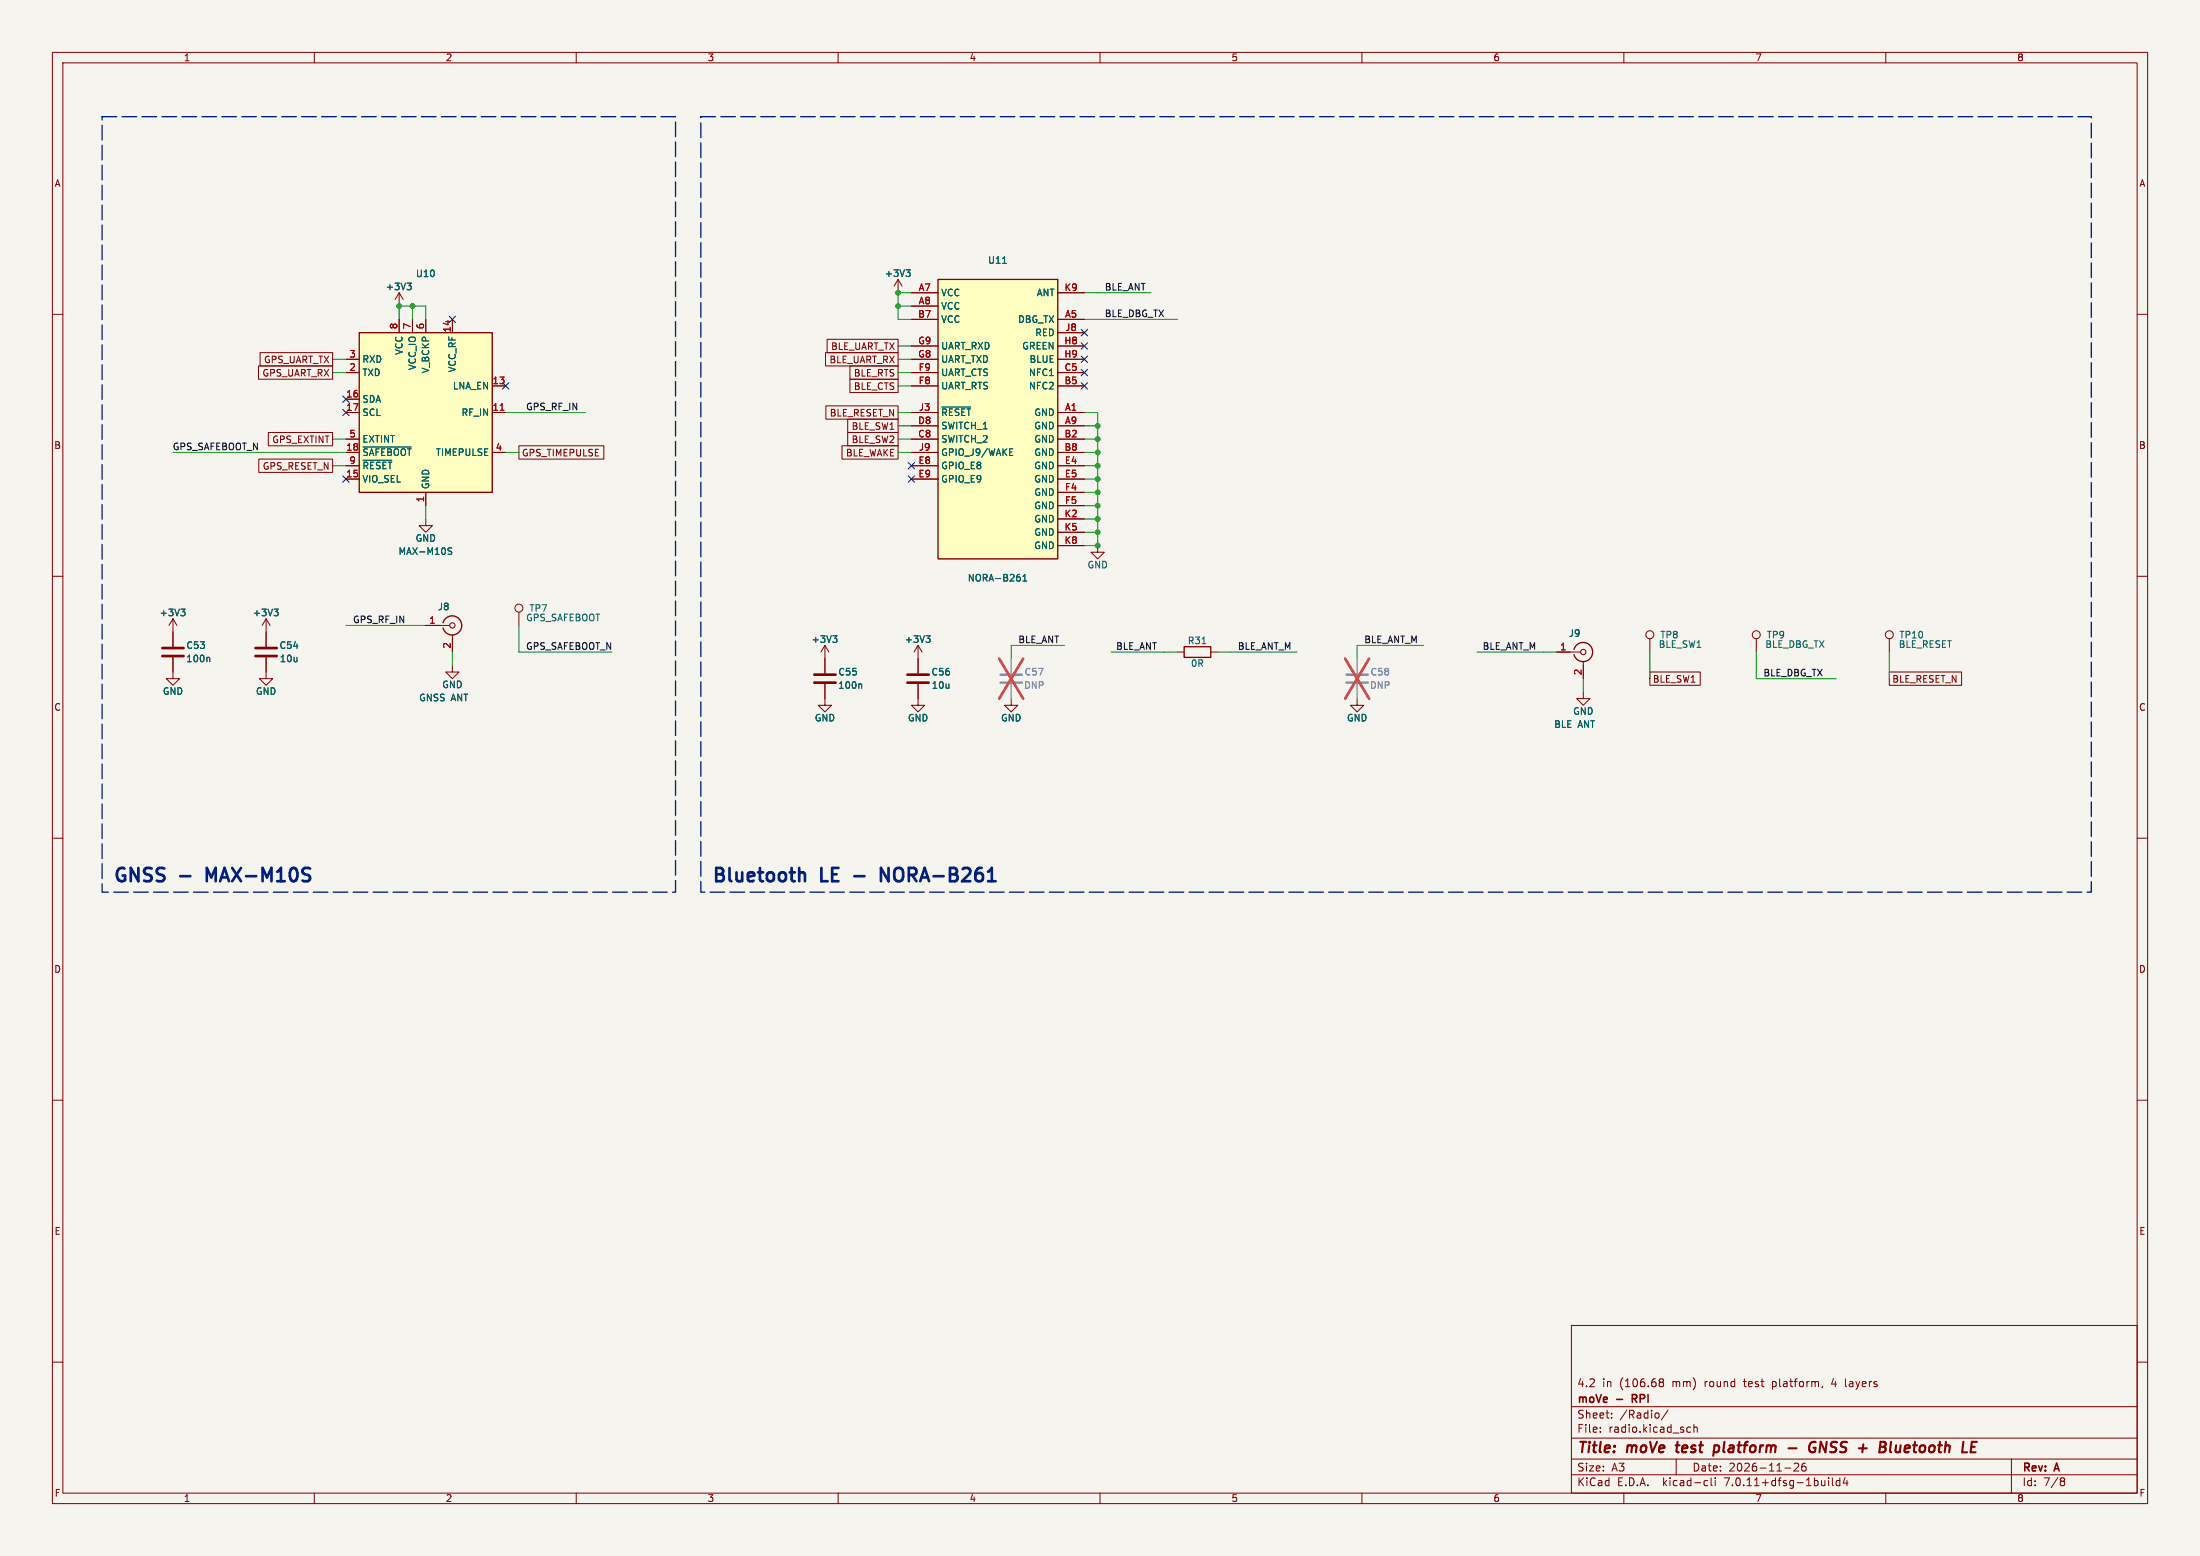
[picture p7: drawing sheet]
(kicad_sch
 (version 20230121)
 (generator eeschema)
 (paper "A3")
 (title_block
  (title "moVe test platform - GNSS + Bluetooth LE")
  (date "2026-11-26")
  (rev "A")
  (company "moVe - RPI")
  (comment 1 "4.2 in (106.68 mm) round test platform, 4 layers"))
 (lib_symbols
  (symbol "Connector:Conn_Coaxial"
   (pin_names
    (offset 1.016) hide) (in_bom yes) (on_board yes)
   (property "Reference" "J" (at 0.254 3.048 0) (effects (font (size 1.27 1.27))))
   (property "Value" "Conn_Coaxial" (at 2.921 0 90) (effects (font (size 1.27 1.27))))
   (property "Footprint" "" (at 0 0 0) (effects (font (size 1.27 1.27)) hide))
   (property "Datasheet" " ~" (at 0 0 0) (effects (font (size 1.27 1.27)) hide))
   (symbol "Conn_Coaxial_0_1"
    (arc (start -1.778 -0.508) (mid 0.2311 -1.8066) (end 1.778 0) (stroke (width 0.254) (type default)) (fill (type none)))
    (polyline (pts (xy -2.54 0) (xy -0.508 0)) (stroke (width 0) (type default)) (fill (type none)))
    (polyline (pts (xy 0 -2.54) (xy 0 -1.778)) (stroke (width 0) (type default)) (fill (type none)))
    (circle (center 0 0) (radius 0.508) (stroke (width 0.2032) (type default)) (fill (type none)))
    (arc (start 1.778 0) (mid 0.2099 1.8101) (end -1.778 0.508) (stroke (width 0.254) (type default)) (fill (type none))))
   (symbol "Conn_Coaxial_1_1"
    (pin passive line (at -5.08 0 0) (length 2.54) (name "In" (effects (font (size 1.27 1.27)))) (number "1" (effects (font (size 1.27 1.27)))))
    (pin passive line (at 0 -5.08 90) (length 2.54) (name "Ext" (effects (font (size 1.27 1.27)))) (number "2" (effects (font (size 1.27 1.27)))))))
  (symbol "Connector:TestPoint"
   (pin_numbers hide)
   (pin_names
    (offset 0.762) hide) (in_bom yes) (on_board yes)
   (property "Reference" "TP" (at 0 6.858 0) (effects (font (size 1.27 1.27))))
   (property "Value" "TestPoint" (at 0 5.08 0) (effects (font (size 1.27 1.27))))
   (property "Footprint" "" (at 5.08 0 0) (effects (font (size 1.27 1.27)) hide))
   (property "Datasheet" "~" (at 5.08 0 0) (effects (font (size 1.27 1.27)) hide))
   (symbol "TestPoint_0_1"
    (circle (center 0 3.302) (radius 0.762) (stroke (width 0) (type default)) (fill (type none))))
   (symbol "TestPoint_1_1"
    (pin passive line (at 0 0 90) (length 2.54) (name "1" (effects (font (size 1.27 1.27)))) (number "1" (effects (font (size 1.27 1.27)))))))
  (symbol "Device:C"
   (pin_numbers hide)
   (pin_names
    (offset 0.254)) (in_bom yes) (on_board yes)
   (property "Reference" "C" (at 0.635 2.54 0) (effects (font (size 1.27 1.27)) (justify left)))
   (property "Value" "C" (at 0.635 -2.54 0) (effects (font (size 1.27 1.27)) (justify left)))
   (property "Footprint" "" (at 0.9652 -3.81 0) (effects (font (size 1.27 1.27)) hide))
   (property "Datasheet" "~" (at 0 0 0) (effects (font (size 1.27 1.27)) hide))
   (symbol "C_0_1"
    (polyline (pts (xy -2.032 -0.762) (xy 2.032 -0.762)) (stroke (width 0.508) (type default)) (fill (type none)))
    (polyline (pts (xy -2.032 0.762) (xy 2.032 0.762)) (stroke (width 0.508) (type default)) (fill (type none))))
   (symbol "C_1_1"
    (pin passive line (at 0 3.81 270) (length 2.794) (name "~" (effects (font (size 1.27 1.27)))) (number "1" (effects (font (size 1.27 1.27)))))
    (pin passive line (at 0 -3.81 90) (length 2.794) (name "~" (effects (font (size 1.27 1.27)))) (number "2" (effects (font (size 1.27 1.27)))))))
  (symbol "Device:R"
   (pin_numbers hide)
   (pin_names
    (offset 0)) (in_bom yes) (on_board yes)
   (property "Reference" "R" (at 2.032 0 90) (effects (font (size 1.27 1.27))))
   (property "Value" "R" (at 0 0 90) (effects (font (size 1.27 1.27))))
   (property "Footprint" "" (at -1.778 0 90) (effects (font (size 1.27 1.27)) hide))
   (property "Datasheet" "~" (at 0 0 0) (effects (font (size 1.27 1.27)) hide))
   (symbol "R_0_1"
    (rectangle (start -1.016 -2.54) (end 1.016 2.54) (stroke (width 0.254) (type default)) (fill (type none))))
   (symbol "R_1_1"
    (pin passive line (at 0 3.81 270) (length 1.27) (name "~" (effects (font (size 1.27 1.27)))) (number "1" (effects (font (size 1.27 1.27)))))
    (pin passive line (at 0 -3.81 90) (length 1.27) (name "~" (effects (font (size 1.27 1.27)))) (number "2" (effects (font (size 1.27 1.27)))))))
  (symbol "RF_GPS:MAX-M10S" (in_bom yes) (on_board yes)
   (property "Reference" "U" (at -10.16 16.51 0) (effects (font (size 1.27 1.27))))
   (property "Value" "MAX-M10S" (at 11.43 16.51 0) (effects (font (size 1.27 1.27))))
   (property "Footprint" "RF_GPS:ublox_MAX" (at 10.16 -16.51 0) (effects (font (size 1.27 1.27)) hide))
   (property "Datasheet" "https://content.u-blox.com/sites/default/files/MAX-M10S_DataSheet_UBX-20035208.pdf" (at 0 0 0) (effects (font (size 1.27 1.27)) hide))
   (symbol "MAX-M10S_0_1"
    (rectangle (start 12.7 15.24) (end -12.7 -15.24) (stroke (width 0.254) (type default)) (fill (type background))))
   (symbol "MAX-M10S_1_1"
    (pin power_in line (at 0 -17.78 90) (length 2.54) (name "GND" (effects (font (size 1.27 1.27)))) (number "1" (effects (font (size 1.27 1.27)))))
    (pin passive line (at 0 -17.78 90) (length 2.54) hide (name "GND" (effects (font (size 1.27 1.27)))) (number "10" (effects (font (size 1.27 1.27)))))
    (pin input line (at 15.24 0 180) (length 2.54) (name "RF_IN" (effects (font (size 1.27 1.27)))) (number "11" (effects (font (size 1.27 1.27)))))
    (pin passive line (at 0 -17.78 90) (length 2.54) hide (name "GND" (effects (font (size 1.27 1.27)))) (number "12" (effects (font (size 1.27 1.27)))))
    (pin output line (at 15.24 5.08 180) (length 2.54) (name "LNA_EN" (effects (font (size 1.27 1.27)))) (number "13" (effects (font (size 1.27 1.27)))))
    (pin power_out line (at 5.08 17.78 270) (length 2.54) (name "VCC_RF" (effects (font (size 1.27 1.27)))) (number "14" (effects (font (size 1.27 1.27)))))
    (pin input line (at -15.24 -12.7 0) (length 2.54) (name "VIO_SEL" (effects (font (size 1.27 1.27)))) (number "15" (effects (font (size 1.27 1.27)))))
    (pin bidirectional line (at -15.24 2.54 0) (length 2.54) (name "SDA" (effects (font (size 1.27 1.27)))) (number "16" (effects (font (size 1.27 1.27)))))
    (pin input line (at -15.24 0 0) (length 2.54) (name "SCL" (effects (font (size 1.27 1.27)))) (number "17" (effects (font (size 1.27 1.27)))))
    (pin input line (at -15.24 -7.62 0) (length 2.54) (name "~{SAFEBOOT}" (effects (font (size 1.27 1.27)))) (number "18" (effects (font (size 1.27 1.27)))))
    (pin output line (at -15.24 7.62 0) (length 2.54) (name "TXD" (effects (font (size 1.27 1.27)))) (number "2" (effects (font (size 1.27 1.27)))))
    (pin input line (at -15.24 10.16 0) (length 2.54) (name "RXD" (effects (font (size 1.27 1.27)))) (number "3" (effects (font (size 1.27 1.27)))))
    (pin output line (at 15.24 -7.62 180) (length 2.54) (name "TIMEPULSE" (effects (font (size 1.27 1.27)))) (number "4" (effects (font (size 1.27 1.27)))))
    (pin input line (at -15.24 -5.08 0) (length 2.54) (name "EXTINT" (effects (font (size 1.27 1.27)))) (number "5" (effects (font (size 1.27 1.27)))))
    (pin power_in line (at 0 17.78 270) (length 2.54) (name "V_BCKP" (effects (font (size 1.27 1.27)))) (number "6" (effects (font (size 1.27 1.27)))))
    (pin power_in line (at -2.54 17.78 270) (length 2.54) (name "VCC_IO" (effects (font (size 1.27 1.27)))) (number "7" (effects (font (size 1.27 1.27)))))
    (pin power_in line (at -5.08 17.78 270) (length 2.54) (name "VCC" (effects (font (size 1.27 1.27)))) (number "8" (effects (font (size 1.27 1.27)))))
    (pin input line (at -15.24 -10.16 0) (length 2.54) (name "~{RESET}" (effects (font (size 1.27 1.27)))) (number "9" (effects (font (size 1.27 1.27)))))))
  (symbol "moVe:NORA-B261" (in_bom yes) (on_board yes)
   (property "Reference" "U" (at 0 27.94 0) (effects (font (size 1.27 1.27))))
   (property "Value" "NORA-B261-00B" (at 0 -30.48 0) (effects (font (size 1.27 1.27))))
   (property "Footprint" "moVe:ublox_NORA-B2x1" (at 0 0 0) (effects (font (size 1.27 1.27)) hide))
   (property "Datasheet" "https://content.u-blox.com/sites/default/files/documents/NORA-B2-u-connectXpress_DataSheet_UBXDOC-465451970-4608.pdf" (at 0 0 0) (effects (font (size 1.27 1.27)) hide))
   (property "Description" "u-blox NORA-B261 u-connectXpress Bluetooth LE module, antenna pin" (at 0 0 0) (effects (font (size 1.27 1.27)) hide))
   (symbol "NORA-B261_0_1"
    (rectangle (start -11.43 25.4) (end 11.43 -27.94) (stroke (width 0.254) (type default)) (fill (type background))))
   (symbol "NORA-B261_1_1"
    (pin power_in line (at -16.51 22.86 0) (length 5.08) (name "VCC" (effects (font (size 1.27 1.27)))) (number "A7" (effects (font (size 1.27 1.27)))))
    (pin power_in line (at -16.51 20.32 0) (length 5.08) (name "VCC" (effects (font (size 1.27 1.27)))) (number "A8" (effects (font (size 1.27 1.27)))))
    (pin power_in line (at -16.51 17.78 0) (length 5.08) (name "VCC" (effects (font (size 1.27 1.27)))) (number "B7" (effects (font (size 1.27 1.27)))))
    (pin input line (at -16.51 12.7 0) (length 5.08) (name "UART_RXD" (effects (font (size 1.27 1.27)))) (number "G9" (effects (font (size 1.27 1.27)))))
    (pin output line (at -16.51 10.16 0) (length 5.08) (name "UART_TXD" (effects (font (size 1.27 1.27)))) (number "G8" (effects (font (size 1.27 1.27)))))
    (pin input line (at -16.51 7.62 0) (length 5.08) (name "UART_CTS" (effects (font (size 1.27 1.27)))) (number "F9" (effects (font (size 1.27 1.27)))))
    (pin output line (at -16.51 5.08 0) (length 5.08) (name "UART_RTS" (effects (font (size 1.27 1.27)))) (number "F8" (effects (font (size 1.27 1.27)))))
    (pin input line (at -16.51 0 0) (length 5.08) (name "~{RESET}" (effects (font (size 1.27 1.27)))) (number "J3" (effects (font (size 1.27 1.27)))))
    (pin input line (at -16.51 -2.54 0) (length 5.08) (name "SWITCH_1" (effects (font (size 1.27 1.27)))) (number "D8" (effects (font (size 1.27 1.27)))))
    (pin input line (at -16.51 -5.08 0) (length 5.08) (name "SWITCH_2" (effects (font (size 1.27 1.27)))) (number "C8" (effects (font (size 1.27 1.27)))))
    (pin bidirectional line (at -16.51 -7.62 0) (length 5.08) (name "GPIO_J9/WAKE" (effects (font (size 1.27 1.27)))) (number "J9" (effects (font (size 1.27 1.27)))))
    (pin bidirectional line (at -16.51 -10.16 0) (length 5.08) (name "GPIO_E8" (effects (font (size 1.27 1.27)))) (number "E8" (effects (font (size 1.27 1.27)))))
    (pin bidirectional line (at -16.51 -12.7 0) (length 5.08) (name "GPIO_E9" (effects (font (size 1.27 1.27)))) (number "E9" (effects (font (size 1.27 1.27)))))
    (pin bidirectional line (at 16.51 22.86 180) (length 5.08) (name "ANT" (effects (font (size 1.27 1.27)))) (number "K9" (effects (font (size 1.27 1.27)))))
    (pin output line (at 16.51 17.78 180) (length 5.08) (name "DBG_TX" (effects (font (size 1.27 1.27)))) (number "A5" (effects (font (size 1.27 1.27)))))
    (pin output line (at 16.51 15.24 180) (length 5.08) (name "RED" (effects (font (size 1.27 1.27)))) (number "J8" (effects (font (size 1.27 1.27)))))
    (pin output line (at 16.51 12.7 180) (length 5.08) (name "GREEN" (effects (font (size 1.27 1.27)))) (number "H8" (effects (font (size 1.27 1.27)))))
    (pin output line (at 16.51 10.16 180) (length 5.08) (name "BLUE" (effects (font (size 1.27 1.27)))) (number "H9" (effects (font (size 1.27 1.27)))))
    (pin passive line (at 16.51 7.62 180) (length 5.08) (name "NFC1" (effects (font (size 1.27 1.27)))) (number "C5" (effects (font (size 1.27 1.27)))))
    (pin passive line (at 16.51 5.08 180) (length 5.08) (name "NFC2" (effects (font (size 1.27 1.27)))) (number "B5" (effects (font (size 1.27 1.27)))))
    (pin power_in line (at 16.51 0 180) (length 5.08) (name "GND" (effects (font (size 1.27 1.27)))) (number "A1" (effects (font (size 1.27 1.27)))))
    (pin power_in line (at 16.51 -2.54 180) (length 5.08) (name "GND" (effects (font (size 1.27 1.27)))) (number "A9" (effects (font (size 1.27 1.27)))))
    (pin power_in line (at 16.51 -5.08 180) (length 5.08) (name "GND" (effects (font (size 1.27 1.27)))) (number "B2" (effects (font (size 1.27 1.27)))))
    (pin power_in line (at 16.51 -7.62 180) (length 5.08) (name "GND" (effects (font (size 1.27 1.27)))) (number "B8" (effects (font (size 1.27 1.27)))))
    (pin power_in line (at 16.51 -10.16 180) (length 5.08) (name "GND" (effects (font (size 1.27 1.27)))) (number "E4" (effects (font (size 1.27 1.27)))))
    (pin power_in line (at 16.51 -12.7 180) (length 5.08) (name "GND" (effects (font (size 1.27 1.27)))) (number "E5" (effects (font (size 1.27 1.27)))))
    (pin power_in line (at 16.51 -15.24 180) (length 5.08) (name "GND" (effects (font (size 1.27 1.27)))) (number "F4" (effects (font (size 1.27 1.27)))))
    (pin power_in line (at 16.51 -17.78 180) (length 5.08) (name "GND" (effects (font (size 1.27 1.27)))) (number "F5" (effects (font (size 1.27 1.27)))))
    (pin power_in line (at 16.51 -20.32 180) (length 5.08) (name "GND" (effects (font (size 1.27 1.27)))) (number "K2" (effects (font (size 1.27 1.27)))))
    (pin power_in line (at 16.51 -22.86 180) (length 5.08) (name "GND" (effects (font (size 1.27 1.27)))) (number "K5" (effects (font (size 1.27 1.27)))))
    (pin power_in line (at 16.51 -25.4 180) (length 5.08) (name "GND" (effects (font (size 1.27 1.27)))) (number "K8" (effects (font (size 1.27 1.27)))))))
  (symbol "power:+3V3"
   (power)
   (pin_names
    (offset 0)) (in_bom yes) (on_board yes)
   (property "Reference" "#PWR" (at 0 -3.81 0) (effects (font (size 1.27 1.27)) hide))
   (property "Value" "+3V3" (at 0 3.556 0) (effects (font (size 1.27 1.27))))
   (property "Footprint" "" (at 0 0 0) (effects (font (size 1.27 1.27)) hide))
   (property "Datasheet" "" (at 0 0 0) (effects (font (size 1.27 1.27)) hide))
   (symbol "+3V3_0_1"
    (polyline (pts (xy -0.762 1.27) (xy 0 2.54)) (stroke (width 0) (type default)) (fill (type none)))
    (polyline (pts (xy 0 0) (xy 0 2.54)) (stroke (width 0) (type default)) (fill (type none)))
    (polyline (pts (xy 0 2.54) (xy 0.762 1.27)) (stroke (width 0) (type default)) (fill (type none))))
   (symbol "+3V3_1_1"
    (pin power_in line (at 0 0 90) (length 0) hide (name "+3V3" (effects (font (size 1.27 1.27)))) (number "1" (effects (font (size 1.27 1.27)))))))
  (symbol "power:GND"
   (power)
   (pin_names
    (offset 0)) (in_bom yes) (on_board yes)
   (property "Reference" "#PWR" (at 0 -6.35 0) (effects (font (size 1.27 1.27)) hide))
   (property "Value" "GND" (at 0 -3.81 0) (effects (font (size 1.27 1.27))))
   (property "Footprint" "" (at 0 0 0) (effects (font (size 1.27 1.27)) hide))
   (property "Datasheet" "" (at 0 0 0) (effects (font (size 1.27 1.27)) hide))
   (symbol "GND_0_1"
    (polyline (pts (xy 0 0) (xy 0 -1.27) (xy 1.27 -1.27) (xy 0 -2.54) (xy -1.27 -1.27) (xy 0 -1.27)) (stroke (width 0) (type default)) (fill (type none))))
   (symbol "GND_1_1"
    (pin power_in line (at 0 0 270) (length 0) hide (name "GND" (effects (font (size 1.27 1.27)))) (number "1" (effects (font (size 1.27 1.27))))))))
 (rectangle (start 19.49 22.27) (end 128.958 170.294) (stroke (width 0.254) (type dash) (color 0 32 128 1)) (fill (type none)))
 (text "GNSS - MAX-M10S" (at 21.49 168.794 0) (effects (font (size 2.54 2.54) (thickness 0.508) bold (color 0 32 128 1)) (justify left bottom)))
 (symbol
  (lib_id "RF_GPS:MAX-M10S") (at 81.28 78.74 0) (unit 1) (in_bom yes) (on_board yes) (dnp no)
  (property "Reference" "U10" (at 81.28 52.23 0) (effects (font (size 1.27 1.27))))
  (property "Value" "MAX-M10S" (at 81.28 105.25 0) (effects (font (size 1.27 1.27))))
  (property "Footprint" "RF_GPS:ublox_MAX" (at 81.28 78.74 0) (effects (font (size 1.27 1.27)) hide))
  (property "Datasheet" "" (at 81.28 78.74 0) (effects (font (size 1.27 1.27)) hide))
  (property "MPN" "MAX-M10S-00B" (at 81.28 78.74 0) (effects (font (size 1.27 1.27)) hide)) (pin "1") (pin "10") (pin "11") (pin "12") (pin "13") (pin "14") (pin "15") (pin "16") (pin "17") (pin "18") (pin "2") (pin "3") (pin "4") (pin "5") (pin "6") (pin "7") (pin "8") (pin "9"))
 (no_connect (at 96.52 73.66))
 (no_connect (at 86.36 60.96))
 (no_connect (at 66.04 91.44))
 (no_connect (at 66.04 76.2))
 (no_connect (at 66.04 78.74))
 (wire (pts (xy 66.04 71.12) (xy 63.5 71.12)) (stroke (width 0) (type default)))
 (global_label "GPS_UART_RX"
  (shape passive) (at 63.5 71.12 180) (fields_autoplaced) (effects (font (size 1.27 1.27)) (justify right))
  (property "Intersheetrefs" "${INTERSHEET_REFS}" (at 63.5 71.12 0) (effects (font (size 1.27 1.27)) hide)))
 (wire (pts (xy 66.04 68.58) (xy 63.5 68.58)) (stroke (width 0) (type default)))
 (global_label "GPS_UART_TX"
  (shape passive) (at 63.5 68.58 180) (fields_autoplaced) (effects (font (size 1.27 1.27)) (justify right))
  (property "Intersheetrefs" "${INTERSHEET_REFS}" (at 63.5 68.58 0) (effects (font (size 1.27 1.27)) hide)))
 (wire (pts (xy 96.52 86.36) (xy 99.06 86.36)) (stroke (width 0) (type default)))
 (global_label "GPS_TIMEPULSE"
  (shape passive) (at 99.06 86.36 0) (fields_autoplaced) (effects (font (size 1.27 1.27)) (justify left))
  (property "Intersheetrefs" "${INTERSHEET_REFS}" (at 99.06 86.36 0) (effects (font (size 1.27 1.27)) hide)))
 (wire (pts (xy 66.04 83.82) (xy 63.5 83.82)) (stroke (width 0) (type default)))
 (global_label "GPS_EXTINT"
  (shape passive) (at 63.5 83.82 180) (fields_autoplaced) (effects (font (size 1.27 1.27)) (justify right))
  (property "Intersheetrefs" "${INTERSHEET_REFS}" (at 63.5 83.82 0) (effects (font (size 1.27 1.27)) hide)))
 (wire (pts (xy 66.04 88.9) (xy 63.5 88.9)) (stroke (width 0) (type default)))
 (global_label "GPS_RESET_N"
  (shape passive) (at 63.5 88.9 180) (fields_autoplaced) (effects (font (size 1.27 1.27)) (justify right))
  (property "Intersheetrefs" "${INTERSHEET_REFS}" (at 63.5 88.9 0) (effects (font (size 1.27 1.27)) hide)))
 (wire (pts (xy 96.52 78.74) (xy 99.06 78.74)) (stroke (width 0) (type default)))
 (wire (pts (xy 99.06 78.74) (xy 111.76 78.74)) (stroke (width 0) (type default)))
 (label "GPS_RF_IN" (at 100.33 78.74 0) (fields_autoplaced) (effects (font (size 1.27 1.27)) (justify left bottom)))
 (wire (pts (xy 66.04 86.36) (xy 63.5 86.36)) (stroke (width 0) (type default)))
 (wire (pts (xy 63.5 86.36) (xy 33.02 86.36)) (stroke (width 0) (type default)))
 (label "GPS_SAFEBOOT_N" (at 49.53 86.36 180) (fields_autoplaced) (effects (font (size 1.27 1.27)) (justify right bottom)))
 (wire (pts (xy 81.28 96.52) (xy 81.28 99.06)) (stroke (width 0) (type default)))
 (symbol
  (lib_id "power:GND") (at 81.28 99.06 0) (unit 1) (in_bom no) (on_board no) (dnp no)
  (property "Reference" "#PWR0206" (at 81.28 99.06 0) (effects (font (size 1.27 1.27)) hide))
  (property "Value" "GND" (at 81.28 102.75 0) (effects (font (size 1.27 1.27))))
  (property "Footprint" "" (at 81.28 99.06 0) (effects (font (size 1.27 1.27)) hide))
  (property "Datasheet" "" (at 81.28 99.06 0) (effects (font (size 1.27 1.27)) hide)) (pin "1"))
 (wire (pts (xy 76.2 60.96) (xy 76.2 58.42)) (stroke (width 0) (type default)))
 (wire (pts (xy 78.74 60.96) (xy 78.74 58.42)) (stroke (width 0) (type default)))
 (wire (pts (xy 81.28 60.96) (xy 81.28 58.42)) (stroke (width 0) (type default)))
 (wire (pts (xy 76.2 58.42) (xy 78.74 58.42)) (stroke (width 0) (type default)))
 (wire (pts (xy 78.74 58.42) (xy 81.28 58.42)) (stroke (width 0) (type default)))
 (junction (at 78.74 58.42)
  (diameter 0) (color 0 0 0 0))
 (junction (at 76.2 58.42)
  (diameter 0) (color 0 0 0 0))
 (symbol
  (lib_id "power:+3V3") (at 76.2 58.42 0) (unit 1) (in_bom no) (on_board no) (dnp no)
  (property "Reference" "#PWR0207" (at 76.2 58.42 0) (effects (font (size 1.27 1.27)) hide))
  (property "Value" "+3V3" (at 76.2 54.73 0) (effects (font (size 1.27 1.27))))
  (property "Footprint" "" (at 76.2 58.42 0) (effects (font (size 1.27 1.27)) hide))
  (property "Datasheet" "" (at 76.2 58.42 0) (effects (font (size 1.27 1.27)) hide)) (pin "1"))
 (symbol
  (lib_id "Device:C") (at 33.02 124.46 0) (unit 1) (in_bom yes) (on_board yes) (dnp no)
  (property "Reference" "C53" (at 37.427 123.19 0) (effects (font (size 1.27 1.27))))
  (property "Value" "100n" (at 37.952 125.73 0) (effects (font (size 1.27 1.27))))
  (property "Footprint" "Capacitor_SMD:C_0603_1608Metric" (at 33.02 124.46 0) (effects (font (size 1.27 1.27)) hide))
  (property "Datasheet" "" (at 33.02 124.46 0) (effects (font (size 1.27 1.27)) hide)) (pin "1") (pin "2"))
 (symbol
  (lib_id "power:+3V3") (at 33.02 120.65 0) (unit 1) (in_bom no) (on_board no) (dnp no)
  (property "Reference" "#PWR0208" (at 33.02 120.65 0) (effects (font (size 1.27 1.27)) hide))
  (property "Value" "+3V3" (at 33.02 116.96 0) (effects (font (size 1.27 1.27))))
  (property "Footprint" "" (at 33.02 120.65 0) (effects (font (size 1.27 1.27)) hide))
  (property "Datasheet" "" (at 33.02 120.65 0) (effects (font (size 1.27 1.27)) hide)) (pin "1"))
 (symbol
  (lib_id "power:GND") (at 33.02 128.27 0) (unit 1) (in_bom no) (on_board no) (dnp no)
  (property "Reference" "#PWR0209" (at 33.02 128.27 0) (effects (font (size 1.27 1.27)) hide))
  (property "Value" "GND" (at 33.02 131.96 0) (effects (font (size 1.27 1.27))))
  (property "Footprint" "" (at 33.02 128.27 0) (effects (font (size 1.27 1.27)) hide))
  (property "Datasheet" "" (at 33.02 128.27 0) (effects (font (size 1.27 1.27)) hide)) (pin "1"))
 (symbol
  (lib_id "Device:C") (at 50.8 124.46 0) (unit 1) (in_bom yes) (on_board yes) (dnp no)
  (property "Reference" "C54" (at 55.207 123.19 0) (effects (font (size 1.27 1.27))))
  (property "Value" "10u" (at 55.207 125.73 0) (effects (font (size 1.27 1.27))))
  (property "Footprint" "Capacitor_SMD:C_0805_2012Metric" (at 50.8 124.46 0) (effects (font (size 1.27 1.27)) hide))
  (property "Datasheet" "" (at 50.8 124.46 0) (effects (font (size 1.27 1.27)) hide)) (pin "1") (pin "2"))
 (symbol
  (lib_id "power:+3V3") (at 50.8 120.65 0) (unit 1) (in_bom no) (on_board no) (dnp no)
  (property "Reference" "#PWR0210" (at 50.8 120.65 0) (effects (font (size 1.27 1.27)) hide))
  (property "Value" "+3V3" (at 50.8 116.96 0) (effects (font (size 1.27 1.27))))
  (property "Footprint" "" (at 50.8 120.65 0) (effects (font (size 1.27 1.27)) hide))
  (property "Datasheet" "" (at 50.8 120.65 0) (effects (font (size 1.27 1.27)) hide)) (pin "1"))
 (symbol
  (lib_id "power:GND") (at 50.8 128.27 0) (unit 1) (in_bom no) (on_board no) (dnp no)
  (property "Reference" "#PWR0211" (at 50.8 128.27 0) (effects (font (size 1.27 1.27)) hide))
  (property "Value" "GND" (at 50.8 131.96 0) (effects (font (size 1.27 1.27))))
  (property "Footprint" "" (at 50.8 128.27 0) (effects (font (size 1.27 1.27)) hide))
  (property "Datasheet" "" (at 50.8 128.27 0) (effects (font (size 1.27 1.27)) hide)) (pin "1"))
 (symbol
  (lib_id "Connector:Conn_Coaxial") (at 86.36 119.38 0) (unit 1) (in_bom yes) (on_board yes) (dnp no)
  (property "Reference" "J8" (at 84.709 115.82 0) (effects (font (size 1.27 1.27))))
  (property "Value" "GNSS ANT" (at 84.709 133.19 0) (effects (font (size 1.27 1.27))))
  (property "Footprint" "Connector_Coaxial:U.FL_Hirose_U.FL-R-SMT-1_Vertical" (at 86.36 119.38 0) (effects (font (size 1.27 1.27)) hide))
  (property "Datasheet" "" (at 86.36 119.38 0) (effects (font (size 1.27 1.27)) hide))
  (property "MPN" "U.FL-R-SMT-1(10)" (at 86.36 119.38 0) (effects (font (size 1.27 1.27)) hide)) (pin "1") (pin "2"))
 (wire (pts (xy 81.28 119.38) (xy 78.74 119.38)) (stroke (width 0) (type default)))
 (wire (pts (xy 78.74 119.38) (xy 66.04 119.38)) (stroke (width 0) (type default)))
 (label "GPS_RF_IN" (at 77.47 119.38 180) (fields_autoplaced) (effects (font (size 1.27 1.27)) (justify right bottom)))
 (wire (pts (xy 86.36 124.46) (xy 86.36 127)) (stroke (width 0) (type default)))
 (symbol
  (lib_id "power:GND") (at 86.36 127 0) (unit 1) (in_bom no) (on_board no) (dnp no)
  (property "Reference" "#PWR0212" (at 86.36 127 0) (effects (font (size 1.27 1.27)) hide))
  (property "Value" "GND" (at 86.36 130.69 0) (effects (font (size 1.27 1.27))))
  (property "Footprint" "" (at 86.36 127 0) (effects (font (size 1.27 1.27)) hide))
  (property "Datasheet" "" (at 86.36 127 0) (effects (font (size 1.27 1.27)) hide)) (pin "1"))
 (symbol
  (lib_id "Connector:TestPoint") (at 99.06 119.38 0) (unit 1) (in_bom yes) (on_board yes) (dnp no)
  (property "Reference" "TP7" (at 102.797 116.116 0) (effects (font (size 1.27 1.27))))
  (property "Value" "GPS_SAFEBOOT" (at 107.522 117.916 0) (effects (font (size 1.27 1.27))))
  (property "Footprint" "TestPoint:TestPoint_Pad_D1.5mm" (at 99.06 119.38 0) (effects (font (size 1.27 1.27)) hide))
  (property "Datasheet" "" (at 99.06 119.38 0) (effects (font (size 1.27 1.27)) hide)) (pin "1"))
 (wire (pts (xy 99.06 119.38) (xy 99.06 124.46)) (stroke (width 0) (type default)))
 (wire (pts (xy 99.06 124.46) (xy 116.84 124.46)) (stroke (width 0) (type default)))
 (label "GPS_SAFEBOOT_N" (at 100.33 124.46 0) (fields_autoplaced) (effects (font (size 1.27 1.27)) (justify left bottom)))
 (rectangle (start 133.79 22.27) (end 399.242 170.294) (stroke (width 0.254) (type dash) (color 0 32 128 1)) (fill (type none)))
 (text "Bluetooth LE - NORA-B261" (at 135.79 168.794 0) (effects (font (size 2.54 2.54) (thickness 0.508) bold (color 0 32 128 1)) (justify left bottom)))
 (symbol
  (lib_id "moVe:NORA-B261") (at 190.5 78.74 0) (unit 1) (in_bom yes) (on_board yes) (dnp no)
  (property "Reference" "U11" (at 190.5 49.69 0) (effects (font (size 1.27 1.27))))
  (property "Value" "NORA-B261" (at 190.5 110.33 0) (effects (font (size 1.27 1.27))))
  (property "Footprint" "moVe:ublox_NORA-B2x1" (at 190.5 78.74 0) (effects (font (size 1.27 1.27)) hide))
  (property "Datasheet" "" (at 190.5 78.74 0) (effects (font (size 1.27 1.27)) hide))
  (property "MPN" "NORA-B261-00B" (at 190.5 78.74 0) (effects (font (size 1.27 1.27)) hide)) (pin "A1") (pin "A5") (pin "A7") (pin "A8") (pin "A9") (pin "B2") (pin "B5") (pin "B7") (pin "B8") (pin "C5") (pin "C8") (pin "D8") (pin "E4") (pin "E5") (pin "E8") (pin "E9") (pin "F4") (pin "F5") (pin "F8") (pin "F9") (pin "G8") (pin "G9") (pin "H8") (pin "H9") (pin "J3") (pin "J8") (pin "J9") (pin "K2") (pin "K5") (pin "K8") (pin "K9"))
 (wire (pts (xy 173.99 66.04) (xy 171.45 66.04)) (stroke (width 0) (type default)))
 (global_label "BLE_UART_TX"
  (shape passive) (at 171.45 66.04 180) (fields_autoplaced) (effects (font (size 1.27 1.27)) (justify right))
  (property "Intersheetrefs" "${INTERSHEET_REFS}" (at 171.45 66.04 0) (effects (font (size 1.27 1.27)) hide)))
 (wire (pts (xy 173.99 68.58) (xy 171.45 68.58)) (stroke (width 0) (type default)))
 (global_label "BLE_UART_RX"
  (shape passive) (at 171.45 68.58 180) (fields_autoplaced) (effects (font (size 1.27 1.27)) (justify right))
  (property "Intersheetrefs" "${INTERSHEET_REFS}" (at 171.45 68.58 0) (effects (font (size 1.27 1.27)) hide)))
 (wire (pts (xy 173.99 71.12) (xy 171.45 71.12)) (stroke (width 0) (type default)))
 (global_label "BLE_RTS"
  (shape passive) (at 171.45 71.12 180) (fields_autoplaced) (effects (font (size 1.27 1.27)) (justify right))
  (property "Intersheetrefs" "${INTERSHEET_REFS}" (at 171.45 71.12 0) (effects (font (size 1.27 1.27)) hide)))
 (wire (pts (xy 173.99 73.66) (xy 171.45 73.66)) (stroke (width 0) (type default)))
 (global_label "BLE_CTS"
  (shape passive) (at 171.45 73.66 180) (fields_autoplaced) (effects (font (size 1.27 1.27)) (justify right))
  (property "Intersheetrefs" "${INTERSHEET_REFS}" (at 171.45 73.66 0) (effects (font (size 1.27 1.27)) hide)))
 (wire (pts (xy 173.99 78.74) (xy 171.45 78.74)) (stroke (width 0) (type default)))
 (global_label "BLE_RESET_N"
  (shape passive) (at 171.45 78.74 180) (fields_autoplaced) (effects (font (size 1.27 1.27)) (justify right))
  (property "Intersheetrefs" "${INTERSHEET_REFS}" (at 171.45 78.74 0) (effects (font (size 1.27 1.27)) hide)))
 (wire (pts (xy 173.99 81.28) (xy 171.45 81.28)) (stroke (width 0) (type default)))
 (global_label "BLE_SW1"
  (shape passive) (at 171.45 81.28 180) (fields_autoplaced) (effects (font (size 1.27 1.27)) (justify right))
  (property "Intersheetrefs" "${INTERSHEET_REFS}" (at 171.45 81.28 0) (effects (font (size 1.27 1.27)) hide)))
 (wire (pts (xy 173.99 83.82) (xy 171.45 83.82)) (stroke (width 0) (type default)))
 (global_label "BLE_SW2"
  (shape passive) (at 171.45 83.82 180) (fields_autoplaced) (effects (font (size 1.27 1.27)) (justify right))
  (property "Intersheetrefs" "${INTERSHEET_REFS}" (at 171.45 83.82 0) (effects (font (size 1.27 1.27)) hide)))
 (wire (pts (xy 173.99 86.36) (xy 171.45 86.36)) (stroke (width 0) (type default)))
 (global_label "BLE_WAKE"
  (shape passive) (at 171.45 86.36 180) (fields_autoplaced) (effects (font (size 1.27 1.27)) (justify right))
  (property "Intersheetrefs" "${INTERSHEET_REFS}" (at 171.45 86.36 0) (effects (font (size 1.27 1.27)) hide)))
 (no_connect (at 173.99 88.9))
 (no_connect (at 173.99 91.44))
 (no_connect (at 207.01 63.5))
 (no_connect (at 207.01 66.04))
 (no_connect (at 207.01 68.58))
 (no_connect (at 207.01 71.12))
 (no_connect (at 207.01 73.66))
 (wire (pts (xy 207.01 55.88) (xy 209.55 55.88)) (stroke (width 0) (type default)))
 (wire (pts (xy 209.55 55.88) (xy 219.71 55.88)) (stroke (width 0) (type default)))
 (label "BLE_ANT" (at 210.82 55.88 0) (fields_autoplaced) (effects (font (size 1.27 1.27)) (justify left bottom)))
 (wire (pts (xy 207.01 60.96) (xy 209.55 60.96)) (stroke (width 0) (type default)))
 (wire (pts (xy 209.55 60.96) (xy 224.79 60.96)) (stroke (width 0) (type default)))
 (label "BLE_DBG_TX" (at 210.82 60.96 0) (fields_autoplaced) (effects (font (size 1.27 1.27)) (justify left bottom)))
 (wire (pts (xy 173.99 55.88) (xy 171.45 55.88)) (stroke (width 0) (type default)))
 (wire (pts (xy 173.99 58.42) (xy 171.45 58.42)) (stroke (width 0) (type default)))
 (wire (pts (xy 173.99 60.96) (xy 171.45 60.96)) (stroke (width 0) (type default)))
 (wire (pts (xy 171.45 55.88) (xy 171.45 58.42)) (stroke (width 0) (type default)))
 (wire (pts (xy 171.45 58.42) (xy 171.45 60.96)) (stroke (width 0) (type default)))
 (junction (at 171.45 58.42)
  (diameter 0) (color 0 0 0 0))
 (junction (at 171.45 55.88)
  (diameter 0) (color 0 0 0 0))
 (symbol
  (lib_id "power:+3V3") (at 171.45 55.88 0) (unit 1) (in_bom no) (on_board no) (dnp no)
  (property "Reference" "#PWR0213" (at 171.45 55.88 0) (effects (font (size 1.27 1.27)) hide))
  (property "Value" "+3V3" (at 171.45 52.19 0) (effects (font (size 1.27 1.27))))
  (property "Footprint" "" (at 171.45 55.88 0) (effects (font (size 1.27 1.27)) hide))
  (property "Datasheet" "" (at 171.45 55.88 0) (effects (font (size 1.27 1.27)) hide)) (pin "1"))
 (wire (pts (xy 207.01 78.74) (xy 209.55 78.74)) (stroke (width 0) (type default)))
 (wire (pts (xy 207.01 81.28) (xy 209.55 81.28)) (stroke (width 0) (type default)))
 (wire (pts (xy 207.01 83.82) (xy 209.55 83.82)) (stroke (width 0) (type default)))
 (wire (pts (xy 207.01 86.36) (xy 209.55 86.36)) (stroke (width 0) (type default)))
 (wire (pts (xy 207.01 88.9) (xy 209.55 88.9)) (stroke (width 0) (type default)))
 (wire (pts (xy 207.01 91.44) (xy 209.55 91.44)) (stroke (width 0) (type default)))
 (wire (pts (xy 207.01 93.98) (xy 209.55 93.98)) (stroke (width 0) (type default)))
 (wire (pts (xy 207.01 96.52) (xy 209.55 96.52)) (stroke (width 0) (type default)))
 (wire (pts (xy 207.01 99.06) (xy 209.55 99.06)) (stroke (width 0) (type default)))
 (wire (pts (xy 207.01 101.6) (xy 209.55 101.6)) (stroke (width 0) (type default)))
 (wire (pts (xy 207.01 104.14) (xy 209.55 104.14)) (stroke (width 0) (type default)))
 (wire (pts (xy 209.55 78.74) (xy 209.55 81.28)) (stroke (width 0) (type default)))
 (wire (pts (xy 209.55 81.28) (xy 209.55 83.82)) (stroke (width 0) (type default)))
 (wire (pts (xy 209.55 83.82) (xy 209.55 86.36)) (stroke (width 0) (type default)))
 (wire (pts (xy 209.55 86.36) (xy 209.55 88.9)) (stroke (width 0) (type default)))
 (wire (pts (xy 209.55 88.9) (xy 209.55 91.44)) (stroke (width 0) (type default)))
 (wire (pts (xy 209.55 91.44) (xy 209.55 93.98)) (stroke (width 0) (type default)))
 (wire (pts (xy 209.55 93.98) (xy 209.55 96.52)) (stroke (width 0) (type default)))
 (wire (pts (xy 209.55 96.52) (xy 209.55 99.06)) (stroke (width 0) (type default)))
 (wire (pts (xy 209.55 99.06) (xy 209.55 101.6)) (stroke (width 0) (type default)))
 (wire (pts (xy 209.55 101.6) (xy 209.55 104.14)) (stroke (width 0) (type default)))
 (junction (at 209.55 81.28)
  (diameter 0) (color 0 0 0 0))
 (junction (at 209.55 83.82)
  (diameter 0) (color 0 0 0 0))
 (junction (at 209.55 86.36)
  (diameter 0) (color 0 0 0 0))
 (junction (at 209.55 88.9)
  (diameter 0) (color 0 0 0 0))
 (junction (at 209.55 91.44)
  (diameter 0) (color 0 0 0 0))
 (junction (at 209.55 93.98)
  (diameter 0) (color 0 0 0 0))
 (junction (at 209.55 96.52)
  (diameter 0) (color 0 0 0 0))
 (junction (at 209.55 99.06)
  (diameter 0) (color 0 0 0 0))
 (junction (at 209.55 101.6)
  (diameter 0) (color 0 0 0 0))
 (junction (at 209.55 104.14)
  (diameter 0) (color 0 0 0 0))
 (symbol
  (lib_id "power:GND") (at 209.55 104.14 0) (unit 1) (in_bom no) (on_board no) (dnp no)
  (property "Reference" "#PWR0214" (at 209.55 104.14 0) (effects (font (size 1.27 1.27)) hide))
  (property "Value" "GND" (at 209.55 107.83 0) (effects (font (size 1.27 1.27))))
  (property "Footprint" "" (at 209.55 104.14 0) (effects (font (size 1.27 1.27)) hide))
  (property "Datasheet" "" (at 209.55 104.14 0) (effects (font (size 1.27 1.27)) hide)) (pin "1"))
 (symbol
  (lib_id "Device:C") (at 157.48 129.54 0) (unit 1) (in_bom yes) (on_board yes) (dnp no)
  (property "Reference" "C55" (at 161.887 128.27 0) (effects (font (size 1.27 1.27))))
  (property "Value" "100n" (at 162.412 130.81 0) (effects (font (size 1.27 1.27))))
  (property "Footprint" "Capacitor_SMD:C_0603_1608Metric" (at 157.48 129.54 0) (effects (font (size 1.27 1.27)) hide))
  (property "Datasheet" "" (at 157.48 129.54 0) (effects (font (size 1.27 1.27)) hide)) (pin "1") (pin "2"))
 (symbol
  (lib_id "power:+3V3") (at 157.48 125.73 0) (unit 1) (in_bom no) (on_board no) (dnp no)
  (property "Reference" "#PWR0215" (at 157.48 125.73 0) (effects (font (size 1.27 1.27)) hide))
  (property "Value" "+3V3" (at 157.48 122.04 0) (effects (font (size 1.27 1.27))))
  (property "Footprint" "" (at 157.48 125.73 0) (effects (font (size 1.27 1.27)) hide))
  (property "Datasheet" "" (at 157.48 125.73 0) (effects (font (size 1.27 1.27)) hide)) (pin "1"))
 (symbol
  (lib_id "power:GND") (at 157.48 133.35 0) (unit 1) (in_bom no) (on_board no) (dnp no)
  (property "Reference" "#PWR0216" (at 157.48 133.35 0) (effects (font (size 1.27 1.27)) hide))
  (property "Value" "GND" (at 157.48 137.04 0) (effects (font (size 1.27 1.27))))
  (property "Footprint" "" (at 157.48 133.35 0) (effects (font (size 1.27 1.27)) hide))
  (property "Datasheet" "" (at 157.48 133.35 0) (effects (font (size 1.27 1.27)) hide)) (pin "1"))
 (symbol
  (lib_id "Device:C") (at 175.26 129.54 0) (unit 1) (in_bom yes) (on_board yes) (dnp no)
  (property "Reference" "C56" (at 179.667 128.27 0) (effects (font (size 1.27 1.27))))
  (property "Value" "10u" (at 179.667 130.81 0) (effects (font (size 1.27 1.27))))
  (property "Footprint" "Capacitor_SMD:C_0805_2012Metric" (at 175.26 129.54 0) (effects (font (size 1.27 1.27)) hide))
  (property "Datasheet" "" (at 175.26 129.54 0) (effects (font (size 1.27 1.27)) hide)) (pin "1") (pin "2"))
 (symbol
  (lib_id "power:+3V3") (at 175.26 125.73 0) (unit 1) (in_bom no) (on_board no) (dnp no)
  (property "Reference" "#PWR0217" (at 175.26 125.73 0) (effects (font (size 1.27 1.27)) hide))
  (property "Value" "+3V3" (at 175.26 122.04 0) (effects (font (size 1.27 1.27))))
  (property "Footprint" "" (at 175.26 125.73 0) (effects (font (size 1.27 1.27)) hide))
  (property "Datasheet" "" (at 175.26 125.73 0) (effects (font (size 1.27 1.27)) hide)) (pin "1"))
 (symbol
  (lib_id "power:GND") (at 175.26 133.35 0) (unit 1) (in_bom no) (on_board no) (dnp no)
  (property "Reference" "#PWR0218" (at 175.26 133.35 0) (effects (font (size 1.27 1.27)) hide))
  (property "Value" "GND" (at 175.26 137.04 0) (effects (font (size 1.27 1.27))))
  (property "Footprint" "" (at 175.26 133.35 0) (effects (font (size 1.27 1.27)) hide))
  (property "Datasheet" "" (at 175.26 133.35 0) (effects (font (size 1.27 1.27)) hide)) (pin "1"))
 (symbol
  (lib_id "Device:C") (at 193.04 129.54 0) (unit 1) (in_bom yes) (on_board yes) (dnp yes)
  (property "Reference" "C57" (at 197.447 128.27 0) (effects (font (size 1.27 1.27))))
  (property "Value" "DNP" (at 197.447 130.81 0) (effects (font (size 1.27 1.27))))
  (property "Footprint" "Capacitor_SMD:C_0402_1005Metric" (at 193.04 129.54 0) (effects (font (size 1.27 1.27)) hide))
  (property "Datasheet" "" (at 193.04 129.54 0) (effects (font (size 1.27 1.27)) hide)) (pin "1") (pin "2"))
 (wire (pts (xy 193.04 125.73) (xy 193.04 123.19)) (stroke (width 0) (type default)))
 (wire (pts (xy 193.04 123.19) (xy 203.2 123.19)) (stroke (width 0) (type default)))
 (label "BLE_ANT" (at 194.31 123.19 0) (fields_autoplaced) (effects (font (size 1.27 1.27)) (justify left bottom)))
 (symbol
  (lib_id "power:GND") (at 193.04 133.35 0) (unit 1) (in_bom no) (on_board no) (dnp no)
  (property "Reference" "#PWR0219" (at 193.04 133.35 0) (effects (font (size 1.27 1.27)) hide))
  (property "Value" "GND" (at 193.04 137.04 0) (effects (font (size 1.27 1.27))))
  (property "Footprint" "" (at 193.04 133.35 0) (effects (font (size 1.27 1.27)) hide))
  (property "Datasheet" "" (at 193.04 133.35 0) (effects (font (size 1.27 1.27)) hide)) (pin "1"))
 (symbol
  (lib_id "Device:R") (at 228.6 124.46 90) (unit 1) (in_bom yes) (on_board yes) (dnp no)
  (property "Reference" "R31" (at 228.6 122.294 90) (effects (font (size 1.27 1.27))))
  (property "Value" "0R" (at 228.6 126.626 90) (effects (font (size 1.27 1.27))))
  (property "Footprint" "Resistor_SMD:R_0402_1005Metric" (at 228.6 124.46 0) (effects (font (size 1.27 1.27)) hide))
  (property "Datasheet" "" (at 228.6 124.46 0) (effects (font (size 1.27 1.27)) hide)) (pin "1") (pin "2"))
 (wire (pts (xy 224.79 124.46) (xy 222.25 124.46)) (stroke (width 0) (type default)))
 (wire (pts (xy 222.25 124.46) (xy 212.09 124.46)) (stroke (width 0) (type default)))
 (label "BLE_ANT" (at 220.98 124.46 180) (fields_autoplaced) (effects (font (size 1.27 1.27)) (justify right bottom)))
 (wire (pts (xy 232.41 124.46) (xy 234.95 124.46)) (stroke (width 0) (type default)))
 (wire (pts (xy 234.95 124.46) (xy 247.65 124.46)) (stroke (width 0) (type default)))
 (label "BLE_ANT_M" (at 236.22 124.46 0) (fields_autoplaced) (effects (font (size 1.27 1.27)) (justify left bottom)))
 (symbol
  (lib_id "Device:C") (at 259.08 129.54 0) (unit 1) (in_bom yes) (on_board yes) (dnp yes)
  (property "Reference" "C58" (at 263.487 128.27 0) (effects (font (size 1.27 1.27))))
  (property "Value" "DNP" (at 263.487 130.81 0) (effects (font (size 1.27 1.27))))
  (property "Footprint" "Capacitor_SMD:C_0402_1005Metric" (at 259.08 129.54 0) (effects (font (size 1.27 1.27)) hide))
  (property "Datasheet" "" (at 259.08 129.54 0) (effects (font (size 1.27 1.27)) hide)) (pin "1") (pin "2"))
 (wire (pts (xy 259.08 125.73) (xy 259.08 123.19)) (stroke (width 0) (type default)))
 (wire (pts (xy 259.08 123.19) (xy 271.78 123.19)) (stroke (width 0) (type default)))
 (label "BLE_ANT_M" (at 260.35 123.19 0) (fields_autoplaced) (effects (font (size 1.27 1.27)) (justify left bottom)))
 (symbol
  (lib_id "power:GND") (at 259.08 133.35 0) (unit 1) (in_bom no) (on_board no) (dnp no)
  (property "Reference" "#PWR0220" (at 259.08 133.35 0) (effects (font (size 1.27 1.27)) hide))
  (property "Value" "GND" (at 259.08 137.04 0) (effects (font (size 1.27 1.27))))
  (property "Footprint" "" (at 259.08 133.35 0) (effects (font (size 1.27 1.27)) hide))
  (property "Datasheet" "" (at 259.08 133.35 0) (effects (font (size 1.27 1.27)) hide)) (pin "1"))
 (symbol
  (lib_id "Connector:Conn_Coaxial") (at 302.26 124.46 0) (unit 1) (in_bom yes) (on_board yes) (dnp no)
  (property "Reference" "J9" (at 300.609 120.9 0) (effects (font (size 1.27 1.27))))
  (property "Value" "BLE ANT" (at 300.609 138.27 0) (effects (font (size 1.27 1.27))))
  (property "Footprint" "Connector_Coaxial:U.FL_Hirose_U.FL-R-SMT-1_Vertical" (at 302.26 124.46 0) (effects (font (size 1.27 1.27)) hide))
  (property "Datasheet" "" (at 302.26 124.46 0) (effects (font (size 1.27 1.27)) hide))
  (property "MPN" "U.FL-R-SMT-1(10)" (at 302.26 124.46 0) (effects (font (size 1.27 1.27)) hide)) (pin "1") (pin "2"))
 (wire (pts (xy 297.18 124.46) (xy 294.64 124.46)) (stroke (width 0) (type default)))
 (wire (pts (xy 294.64 124.46) (xy 281.94 124.46)) (stroke (width 0) (type default)))
 (label "BLE_ANT_M" (at 293.37 124.46 180) (fields_autoplaced) (effects (font (size 1.27 1.27)) (justify right bottom)))
 (wire (pts (xy 302.26 129.54) (xy 302.26 132.08)) (stroke (width 0) (type default)))
 (symbol
  (lib_id "power:GND") (at 302.26 132.08 0) (unit 1) (in_bom no) (on_board no) (dnp no)
  (property "Reference" "#PWR0221" (at 302.26 132.08 0) (effects (font (size 1.27 1.27)) hide))
  (property "Value" "GND" (at 302.26 135.77 0) (effects (font (size 1.27 1.27))))
  (property "Footprint" "" (at 302.26 132.08 0) (effects (font (size 1.27 1.27)) hide))
  (property "Datasheet" "" (at 302.26 132.08 0) (effects (font (size 1.27 1.27)) hide)) (pin "1"))
 (symbol
  (lib_id "Connector:TestPoint") (at 314.96 124.46 0) (unit 1) (in_bom yes) (on_board yes) (dnp no)
  (property "Reference" "TP8" (at 318.697 121.196 0) (effects (font (size 1.27 1.27))))
  (property "Value" "BLE_SW1" (at 320.797 122.996 0) (effects (font (size 1.27 1.27))))
  (property "Footprint" "TestPoint:TestPoint_Pad_D1.5mm" (at 314.96 124.46 0) (effects (font (size 1.27 1.27)) hide))
  (property "Datasheet" "" (at 314.96 124.46 0) (effects (font (size 1.27 1.27)) hide)) (pin "1"))
 (wire (pts (xy 314.96 124.46) (xy 314.96 129.54)) (stroke (width 0) (type default)))
 (global_label "BLE_SW1"
  (shape passive) (at 314.96 129.54 0) (fields_autoplaced) (effects (font (size 1.27 1.27)) (justify left))
  (property "Intersheetrefs" "${INTERSHEET_REFS}" (at 314.96 129.54 0) (effects (font (size 1.27 1.27)) hide)))
 (symbol
  (lib_id "Connector:TestPoint") (at 335.28 124.46 0) (unit 1) (in_bom yes) (on_board yes) (dnp no)
  (property "Reference" "TP9" (at 339.017 121.196 0) (effects (font (size 1.27 1.27))))
  (property "Value" "BLE_DBG_TX" (at 342.692 122.996 0) (effects (font (size 1.27 1.27))))
  (property "Footprint" "TestPoint:TestPoint_Pad_D1.5mm" (at 335.28 124.46 0) (effects (font (size 1.27 1.27)) hide))
  (property "Datasheet" "" (at 335.28 124.46 0) (effects (font (size 1.27 1.27)) hide)) (pin "1"))
 (wire (pts (xy 335.28 124.46) (xy 335.28 129.54)) (stroke (width 0) (type default)))
 (wire (pts (xy 335.28 129.54) (xy 350.52 129.54)) (stroke (width 0) (type default)))
 (label "BLE_DBG_TX" (at 336.55 129.54 0) (fields_autoplaced) (effects (font (size 1.27 1.27)) (justify left bottom)))
 (symbol
  (lib_id "Connector:TestPoint") (at 360.68 124.46 0) (unit 1) (in_bom yes) (on_board yes) (dnp no)
  (property "Reference" "TP10" (at 364.942 121.196 0) (effects (font (size 1.27 1.27))))
  (property "Value" "BLE_RESET" (at 367.567 122.996 0) (effects (font (size 1.27 1.27))))
  (property "Footprint" "TestPoint:TestPoint_Pad_D1.5mm" (at 360.68 124.46 0) (effects (font (size 1.27 1.27)) hide))
  (property "Datasheet" "" (at 360.68 124.46 0) (effects (font (size 1.27 1.27)) hide)) (pin "1"))
 (wire (pts (xy 360.68 124.46) (xy 360.68 129.54)) (stroke (width 0) (type default)))
 (global_label "BLE_RESET_N"
  (shape passive) (at 360.68 129.54 0) (fields_autoplaced) (effects (font (size 1.27 1.27)) (justify left))
  (property "Intersheetrefs" "${INTERSHEET_REFS}" (at 360.68 129.54 0) (effects (font (size 1.27 1.27)) hide))))
